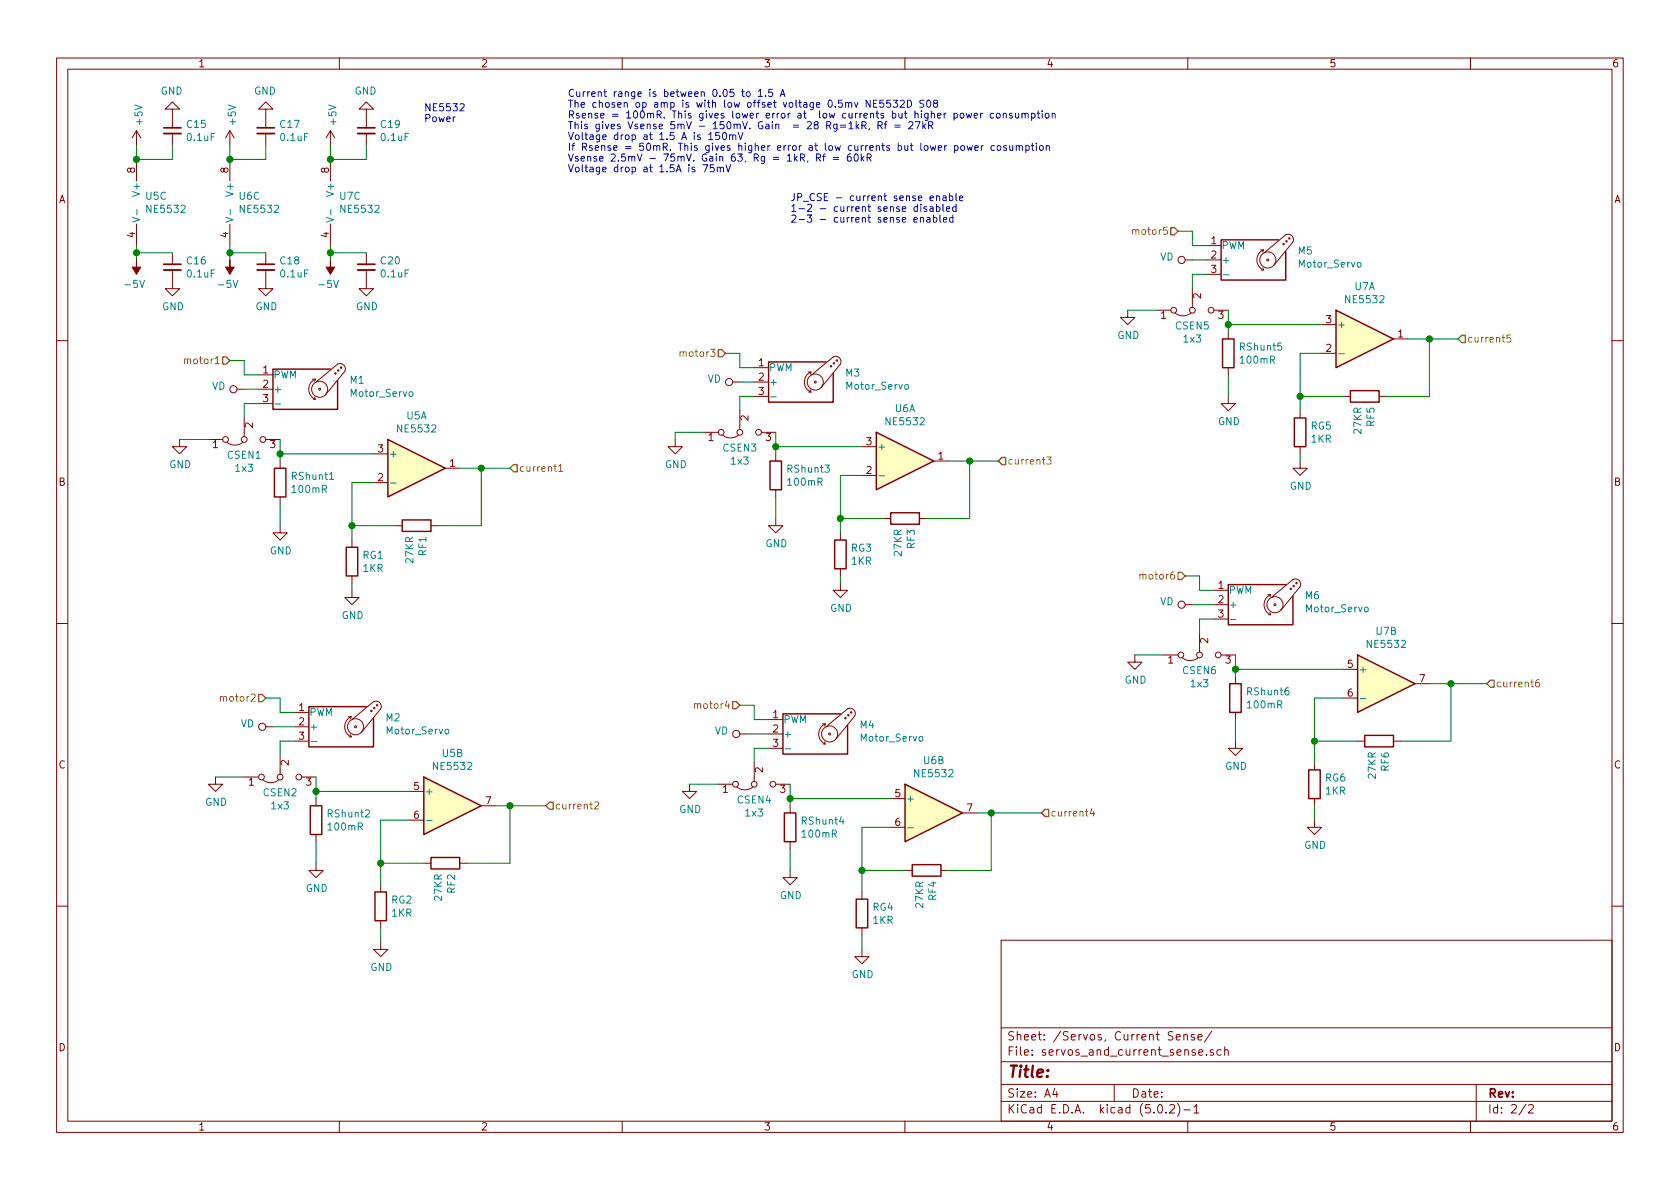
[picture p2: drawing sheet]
EESchema Schematic File Version 4
LIBS:servos_control_schem-cache
EELAYER 26 0
EELAYER END
$Descr A4 11693 8268
encoding utf-8
Sheet 2 2
Title ""
Date ""
Rev ""
Comp ""
Comment1 ""
Comment2 ""
Comment3 ""
Comment4 ""
$EndDescr
$Comp
L Motor:Motor_Servo M1
U 1 1
P 2100 2700
F 0 "M1" H 2431 2765 50  0000 L CNN
F 1 "Motor_Servo" H 2431 2674 50  0000 L CNN
F 2 "Connector_PinHeader_2.54mm:PinHeader_1x03_P2.54mm_Vertical" H 2100 2510 50  0001 C CNN
F 3 "http://forums.parallax.com/uploads/attachments/46831/74481.png" H 2100 2510 50  0001 C CNN
	1    2100 2700
	1    0    0    -1  
$EndComp
$Comp
L Motor:Motor_Servo M2
U 1 1
P 2350 5050
F 0 "M2" H 2681 5115 50  0000 L CNN
F 1 "Motor_Servo" H 2681 5024 50  0000 L CNN
F 2 "Connector_PinHeader_2.54mm:PinHeader_1x03_P2.54mm_Vertical" H 2350 4860 50  0001 C CNN
F 3 "http://forums.parallax.com/uploads/attachments/46831/74481.png" H 2350 4860 50  0001 C CNN
	1    2350 5050
	1    0    0    -1  
$EndComp
Text HLabel 1600 2500 0    50   Input ~ 0
motor1
$Comp
L Device:R RShunt1
U 1 1
P 1950 3350
F 0 "RShunt1" H 2020 3396 50  0000 L CNN
F 1 "100mR" H 2020 3305 50  0000 L CNN
F 2 "Resistor_SMD:R_2512_6332Metric_Pad1.52x3.35mm_HandSolder" V 1880 3350 50  0001 C CNN
F 3 "~" H 1950 3350 50  0001 C CNN
	1    1950 3350
	1    0    0    -1  
$EndComp
$Comp
L Amplifier_Operational:NE5532 U5
U 1 1
P 2900 3250
F 0 "U5" H 2900 3617 50  0000 C CNN
F 1 "NE5532" H 2900 3526 50  0000 C CNN
F 2 "Package_SO:SOIC-8_3.9x4.9mm_P1.27mm" H 2900 3250 50  0001 C CNN
F 3 "http://www.ti.com/lit/ds/symlink/ne5532.pdf" H 2900 3250 50  0001 C CNN
	1    2900 3250
	1    0    0    -1  
$EndComp
$Comp
L Amplifier_Operational:NE5532 U5
U 2 1
P 3150 5600
F 0 "U5" H 3150 5967 50  0000 C CNN
F 1 "NE5532" H 3150 5876 50  0000 C CNN
F 2 "Package_SO:SOIC-8_3.9x4.9mm_P1.27mm" H 3150 5600 50  0001 C CNN
F 3 "http://www.ti.com/lit/ds/symlink/ne5532.pdf" H 3150 5600 50  0001 C CNN
	2    3150 5600
	1    0    0    -1  
$EndComp
$Comp
L Amplifier_Operational:NE5532 U7
U 3 1
P 2400 1400
F 0 "U7" H 2358 1446 50  0000 L CNN
F 1 "NE5532" H 2358 1355 50  0000 L CNN
F 2 "Package_SO:SOIC-8_3.9x4.9mm_P1.27mm" H 2400 1400 50  0001 C CNN
F 3 "http://www.ti.com/lit/ds/symlink/ne5532.pdf" H 2400 1400 50  0001 C CNN
	3    2400 1400
	1    0    0    -1  
$EndComp
$Comp
L power:GND #PWR045
U 1 1
P 1950 3650
F 0 "#PWR045" H 1950 3400 50  0001 C CNN
F 1 "GND" H 1955 3477 50  0000 C CNN
F 2 "" H 1950 3650 50  0001 C CNN
F 3 "" H 1950 3650 50  0001 C CNN
	1    1950 3650
	1    0    0    -1  
$EndComp
$Comp
L power:GND #PWR049
U 1 1
P 2450 4100
F 0 "#PWR049" H 2450 3850 50  0001 C CNN
F 1 "GND" H 2455 3927 50  0000 C CNN
F 2 "" H 2450 4100 50  0001 C CNN
F 3 "" H 2450 4100 50  0001 C CNN
	1    2450 4100
	1    0    0    -1  
$EndComp
$Comp
L Device:R RG1
U 1 1
P 2450 3900
F 0 "RG1" H 2520 3946 50  0000 L CNN
F 1 "1KR" H 2520 3855 50  0000 L CNN
F 2 "Resistor_SMD:R_0805_2012Metric_Pad1.15x1.40mm_HandSolder" V 2380 3900 50  0001 C CNN
F 3 "~" H 2450 3900 50  0001 C CNN
	1    2450 3900
	1    0    0    -1  
$EndComp
Wire Wire Line
	2450 4100 2450 4050
Wire Wire Line
	2450 3350 2600 3350
$Comp
L Device:R RF1
U 1 1
P 2900 3650
F 0 "RF1" H 2970 3696 50  0000 L CNN
F 1 "27KR" H 2970 3605 50  0000 L CNN
F 2 "Resistor_SMD:R_0805_2012Metric_Pad1.15x1.40mm_HandSolder" V 2830 3650 50  0001 C CNN
F 3 "~" H 2900 3650 50  0001 C CNN
	1    2900 3650
	0    1    1    0   
$EndComp
Wire Wire Line
	2750 3650 2450 3650
Text HLabel 3550 3250 2    50   Input ~ 0
current1
Wire Wire Line
	1950 3500 1950 3650
Wire Wire Line
	1800 2700 1700 2700
Text HLabel 1850 4850 0    50   Input ~ 0
motor2
$Comp
L Device:R RShunt2
U 1 1
P 2200 5700
F 0 "RShunt2" H 2270 5746 50  0000 L CNN
F 1 "100mR" H 2270 5655 50  0000 L CNN
F 2 "Resistor_SMD:R_2512_6332Metric_Pad1.52x3.35mm_HandSolder" V 2130 5700 50  0001 C CNN
F 3 "~" H 2200 5700 50  0001 C CNN
	1    2200 5700
	1    0    0    -1  
$EndComp
Wire Wire Line
	1950 5150 2050 5150
$Comp
L Device:R RF2
U 1 1
P 3100 6000
F 0 "RF2" H 3170 6046 50  0000 L CNN
F 1 "27KR" H 3170 5955 50  0000 L CNN
F 2 "Resistor_SMD:R_0805_2012Metric_Pad1.15x1.40mm_HandSolder" V 3030 6000 50  0001 C CNN
F 3 "~" H 3100 6000 50  0001 C CNN
	1    3100 6000
	0    1    1    0   
$EndComp
$Comp
L Device:R RG2
U 1 1
P 2650 6300
F 0 "RG2" H 2720 6346 50  0000 L CNN
F 1 "1KR" H 2720 6255 50  0000 L CNN
F 2 "Resistor_SMD:R_0805_2012Metric_Pad1.15x1.40mm_HandSolder" V 2580 6300 50  0001 C CNN
F 3 "~" H 2650 6300 50  0001 C CNN
	1    2650 6300
	1    0    0    -1  
$EndComp
Wire Wire Line
	2650 5700 2850 5700
$Comp
L power:GND #PWR046
U 1 1
P 2200 6000
F 0 "#PWR046" H 2200 5750 50  0001 C CNN
F 1 "GND" H 2205 5827 50  0000 C CNN
F 2 "" H 2200 6000 50  0001 C CNN
F 3 "" H 2200 6000 50  0001 C CNN
	1    2200 6000
	1    0    0    -1  
$EndComp
Wire Wire Line
	2950 6000 2650 6000
Wire Wire Line
	2650 6000 2650 5700
$Comp
L power:GND #PWR052
U 1 1
P 2650 6550
F 0 "#PWR052" H 2650 6300 50  0001 C CNN
F 1 "GND" H 2655 6377 50  0000 C CNN
F 2 "" H 2650 6550 50  0001 C CNN
F 3 "" H 2650 6550 50  0001 C CNN
	1    2650 6550
	1    0    0    -1  
$EndComp
Text HLabel 3800 5600 2    50   Input ~ 0
current2
Wire Wire Line
	2650 6550 2650 6450
Wire Wire Line
	2650 6150 2650 6000
Connection ~ 2650 6000
Wire Wire Line
	2200 5850 2200 6000
$Comp
L Amplifier_Operational:NE5532 U5
U 3 1
P 1050 1400
F 0 "U5" H 1008 1446 50  0000 L CNN
F 1 "NE5532" H 1008 1355 50  0000 L CNN
F 2 "Package_SO:SOIC-8_3.9x4.9mm_P1.27mm" H 1050 1400 50  0001 C CNN
F 3 "http://www.ti.com/lit/ds/symlink/ne5532.pdf" H 1050 1400 50  0001 C CNN
	3    1050 1400
	1    0    0    -1  
$EndComp
$Comp
L Amplifier_Operational:NE5532 U6
U 3 1
P 1700 1400
F 0 "U6" H 1658 1446 50  0000 L CNN
F 1 "NE5532" H 1658 1355 50  0000 L CNN
F 2 "Package_SO:SOIC-8_3.9x4.9mm_P1.27mm" H 1700 1400 50  0001 C CNN
F 3 "http://www.ti.com/lit/ds/symlink/ne5532.pdf" H 1700 1400 50  0001 C CNN
	3    1700 1400
	1    0    0    -1  
$EndComp
$Comp
L power:+5V #PWR033
U 1 1
P 950 1000
F 0 "#PWR033" H 950 850 50  0001 C CNN
F 1 "+5V" V 965 1128 50  0000 L CNN
F 2 "" H 950 1000 50  0001 C CNN
F 3 "" H 950 1000 50  0001 C CNN
	1    950  1000
	1    0    0    -1  
$EndComp
$Comp
L power:+5V #PWR039
U 1 1
P 1600 1000
F 0 "#PWR039" H 1600 850 50  0001 C CNN
F 1 "+5V" V 1615 1128 50  0000 L CNN
F 2 "" H 1600 1000 50  0001 C CNN
F 3 "" H 1600 1000 50  0001 C CNN
	1    1600 1000
	1    0    0    -1  
$EndComp
$Comp
L power:+5V #PWR047
U 1 1
P 2300 1000
F 0 "#PWR047" H 2300 850 50  0001 C CNN
F 1 "+5V" V 2315 1128 50  0000 L CNN
F 2 "" H 2300 1000 50  0001 C CNN
F 3 "" H 2300 1000 50  0001 C CNN
	1    2300 1000
	1    0    0    -1  
$EndComp
Text Notes 2950 850  0    50   ~ 0
NE5532\nPower
Text Notes 3950 1200 0    50   ~ 0
Current range is between 0.05 to 1.5 A\nThe chosen op amp is with low offset voltage 0.5mv NE5532D S08\nRsense = 100mR. This gives lower error at  low currents but higher power consumption\nThis gives Vsense 5mV - 150mV. Gain  = 28 Rg=1kR, Rf = 27kR\nVoltage drop at 1.5 A is 150mV\nIf Rsense = 50mR. This gives higher error at low currents but lower power cosumption \nVsense 2.5mV - 75mV. Gain 63, Rg = 1kR, Rf = 60kR\nVoltage drop at 1.5A is 75mV
$Comp
L power:VD #PWR041
U 1 1
P 1700 2700
F 0 "#PWR041" H 1700 2550 50  0001 C CNN
F 1 "VD" V 1718 2827 50  0000 L CNN
F 2 "" H 1700 2700 50  0001 C CNN
F 3 "" H 1700 2700 50  0001 C CNN
	1    1700 2700
	0    -1   -1   0   
$EndComp
$Comp
L power:VD #PWR044
U 1 1
P 1900 5050
F 0 "#PWR044" H 1900 4900 50  0001 C CNN
F 1 "VD" V 1918 5177 50  0000 L CNN
F 2 "" H 1900 5050 50  0001 C CNN
F 3 "" H 1900 5050 50  0001 C CNN
	1    1900 5050
	0    -1   -1   0   
$EndComp
$Comp
L Jumper:Jumper_3_Bridged12 CSEN1
U 1 1
P 1700 3050
F 0 "CSEN1" H 1700 3162 50  0000 C CNN
F 1 "1x3" H 1700 3253 50  0000 C CNN
F 2 "Connector_PinHeader_2.54mm:PinHeader_1x03_P2.54mm_Vertical" H 1700 3050 50  0001 C CNN
F 3 "~" H 1700 3050 50  0001 C CNN
	1    1700 3050
	1    0    0    1   
$EndComp
Wire Wire Line
	1600 2500 1700 2500
Wire Wire Line
	1700 2500 1700 2600
Wire Wire Line
	1700 2600 1800 2600
Wire Wire Line
	1800 2800 1700 2800
Wire Wire Line
	1700 2800 1700 2900
$Comp
L power:GND #PWR037
U 1 1
P 1250 3050
F 0 "#PWR037" H 1250 2800 50  0001 C CNN
F 1 "GND" H 1255 2877 50  0000 C CNN
F 2 "" H 1250 3050 50  0001 C CNN
F 3 "" H 1250 3050 50  0001 C CNN
	1    1250 3050
	1    0    0    -1  
$EndComp
Wire Wire Line
	1450 3050 1250 3050
$Comp
L Jumper:Jumper_3_Bridged12 CSEN2
U 1 1
P 1950 5400
F 0 "CSEN2" H 1950 5512 50  0000 C CNN
F 1 "1x3" H 1950 5603 50  0000 C CNN
F 2 "Connector_PinHeader_2.54mm:PinHeader_1x03_P2.54mm_Vertical" H 1950 5400 50  0001 C CNN
F 3 "~" H 1950 5400 50  0001 C CNN
	1    1950 5400
	1    0    0    1   
$EndComp
Wire Wire Line
	1950 5150 1950 5250
$Comp
L power:GND #PWR038
U 1 1
P 1500 5400
F 0 "#PWR038" H 1500 5150 50  0001 C CNN
F 1 "GND" H 1505 5227 50  0000 C CNN
F 2 "" H 1500 5400 50  0001 C CNN
F 3 "" H 1500 5400 50  0001 C CNN
	1    1500 5400
	1    0    0    -1  
$EndComp
Wire Wire Line
	1700 5400 1500 5400
Wire Wire Line
	2200 5400 2200 5500
Wire Wire Line
	1850 4850 1950 4850
Wire Wire Line
	1950 4850 1950 4950
Wire Wire Line
	1950 4950 2050 4950
$Comp
L Motor:Motor_Servo M3
U 1 1
P 5550 2650
F 0 "M3" H 5881 2715 50  0000 L CNN
F 1 "Motor_Servo" H 5881 2624 50  0000 L CNN
F 2 "Connector_PinHeader_2.54mm:PinHeader_1x03_P2.54mm_Vertical" H 5550 2460 50  0001 C CNN
F 3 "http://forums.parallax.com/uploads/attachments/46831/74481.png" H 5550 2460 50  0001 C CNN
	1    5550 2650
	1    0    0    -1  
$EndComp
$Comp
L Motor:Motor_Servo M4
U 1 1
P 5650 5100
F 0 "M4" H 5981 5165 50  0000 L CNN
F 1 "Motor_Servo" H 5981 5074 50  0000 L CNN
F 2 "Connector_PinHeader_2.54mm:PinHeader_1x03_P2.54mm_Vertical" H 5650 4910 50  0001 C CNN
F 3 "http://forums.parallax.com/uploads/attachments/46831/74481.png" H 5650 4910 50  0001 C CNN
	1    5650 5100
	1    0    0    -1  
$EndComp
Text HLabel 5050 2450 0    50   Input ~ 0
motor3
$Comp
L Device:R RShunt3
U 1 1
P 5400 3300
F 0 "RShunt3" H 5470 3346 50  0000 L CNN
F 1 "100mR" H 5470 3255 50  0000 L CNN
F 2 "Resistor_SMD:R_2512_6332Metric_Pad1.52x3.35mm_HandSolder" V 5330 3300 50  0001 C CNN
F 3 "~" H 5400 3300 50  0001 C CNN
	1    5400 3300
	1    0    0    -1  
$EndComp
$Comp
L Amplifier_Operational:NE5532 U6
U 1 1
P 6300 3200
F 0 "U6" H 6300 3567 50  0000 C CNN
F 1 "NE5532" H 6300 3476 50  0000 C CNN
F 2 "Package_SO:SOIC-8_3.9x4.9mm_P1.27mm" H 6300 3200 50  0001 C CNN
F 3 "http://www.ti.com/lit/ds/symlink/ne5532.pdf" H 6300 3200 50  0001 C CNN
	1    6300 3200
	1    0    0    -1  
$EndComp
$Comp
L Amplifier_Operational:NE5532 U6
U 2 1
P 6500 5650
F 0 "U6" H 6500 6017 50  0000 C CNN
F 1 "NE5532" H 6500 5926 50  0000 C CNN
F 2 "Package_SO:SOIC-8_3.9x4.9mm_P1.27mm" H 6500 5650 50  0001 C CNN
F 3 "http://www.ti.com/lit/ds/symlink/ne5532.pdf" H 6500 5650 50  0001 C CNN
	2    6500 5650
	1    0    0    -1  
$EndComp
$Comp
L power:GND #PWR057
U 1 1
P 5400 3600
F 0 "#PWR057" H 5400 3350 50  0001 C CNN
F 1 "GND" H 5405 3427 50  0000 C CNN
F 2 "" H 5400 3600 50  0001 C CNN
F 3 "" H 5400 3600 50  0001 C CNN
	1    5400 3600
	1    0    0    -1  
$EndComp
$Comp
L power:GND #PWR059
U 1 1
P 5850 4050
F 0 "#PWR059" H 5850 3800 50  0001 C CNN
F 1 "GND" H 5855 3877 50  0000 C CNN
F 2 "" H 5850 4050 50  0001 C CNN
F 3 "" H 5850 4050 50  0001 C CNN
	1    5850 4050
	1    0    0    -1  
$EndComp
$Comp
L Device:R RG3
U 1 1
P 5850 3850
F 0 "RG3" H 5920 3896 50  0000 L CNN
F 1 "1KR" H 5920 3805 50  0000 L CNN
F 2 "Resistor_SMD:R_0805_2012Metric_Pad1.15x1.40mm_HandSolder" V 5780 3850 50  0001 C CNN
F 3 "~" H 5850 3850 50  0001 C CNN
	1    5850 3850
	1    0    0    -1  
$EndComp
Wire Wire Line
	5850 4050 5850 4000
Wire Wire Line
	5850 3300 6000 3300
$Comp
L Device:R RF3
U 1 1
P 6300 3600
F 0 "RF3" H 6370 3646 50  0000 L CNN
F 1 "27KR" H 6370 3555 50  0000 L CNN
F 2 "Resistor_SMD:R_0805_2012Metric_Pad1.15x1.40mm_HandSolder" V 6230 3600 50  0001 C CNN
F 3 "~" H 6300 3600 50  0001 C CNN
	1    6300 3600
	0    1    1    0   
$EndComp
Wire Wire Line
	5850 3300 5850 3600
Wire Wire Line
	6150 3600 5850 3600
Connection ~ 5850 3600
Wire Wire Line
	5850 3600 5850 3700
Text HLabel 6950 3200 2    50   Input ~ 0
current3
Wire Wire Line
	5400 3450 5400 3600
Wire Wire Line
	5250 2650 5150 2650
Text HLabel 5150 4900 0    50   Input ~ 0
motor4
$Comp
L Device:R RShunt4
U 1 1
P 5500 5750
F 0 "RShunt4" H 5570 5796 50  0000 L CNN
F 1 "100mR" H 5570 5705 50  0000 L CNN
F 2 "Resistor_SMD:R_2512_6332Metric_Pad1.52x3.35mm_HandSolder" V 5430 5750 50  0001 C CNN
F 3 "~" H 5500 5750 50  0001 C CNN
	1    5500 5750
	1    0    0    -1  
$EndComp
Wire Wire Line
	5200 5100 5350 5100
Wire Wire Line
	5250 5200 5350 5200
$Comp
L Device:R RF4
U 1 1
P 6450 6050
F 0 "RF4" H 6520 6096 50  0000 L CNN
F 1 "27KR" H 6520 6005 50  0000 L CNN
F 2 "Resistor_SMD:R_0805_2012Metric_Pad1.15x1.40mm_HandSolder" V 6380 6050 50  0001 C CNN
F 3 "~" H 6450 6050 50  0001 C CNN
	1    6450 6050
	0    1    1    0   
$EndComp
$Comp
L Device:R RG4
U 1 1
P 6000 6350
F 0 "RG4" H 6070 6396 50  0000 L CNN
F 1 "1KR" H 6070 6305 50  0000 L CNN
F 2 "Resistor_SMD:R_0805_2012Metric_Pad1.15x1.40mm_HandSolder" V 5930 6350 50  0001 C CNN
F 3 "~" H 6000 6350 50  0001 C CNN
	1    6000 6350
	1    0    0    -1  
$EndComp
Wire Wire Line
	6000 5750 6200 5750
$Comp
L power:GND #PWR058
U 1 1
P 5500 6050
F 0 "#PWR058" H 5500 5800 50  0001 C CNN
F 1 "GND" H 5505 5877 50  0000 C CNN
F 2 "" H 5500 6050 50  0001 C CNN
F 3 "" H 5500 6050 50  0001 C CNN
	1    5500 6050
	1    0    0    -1  
$EndComp
Wire Wire Line
	6300 6050 6000 6050
$Comp
L power:GND #PWR060
U 1 1
P 6000 6600
F 0 "#PWR060" H 6000 6350 50  0001 C CNN
F 1 "GND" H 6005 6427 50  0000 C CNN
F 2 "" H 6000 6600 50  0001 C CNN
F 3 "" H 6000 6600 50  0001 C CNN
	1    6000 6600
	1    0    0    -1  
$EndComp
Text HLabel 7250 5650 2    50   Input ~ 0
current4
Wire Wire Line
	6800 5650 6900 5650
Wire Wire Line
	6000 6600 6000 6500
Wire Wire Line
	5500 5900 5500 6050
$Comp
L power:VD #PWR055
U 1 1
P 5150 2650
F 0 "#PWR055" H 5150 2500 50  0001 C CNN
F 1 "VD" V 5168 2777 50  0000 L CNN
F 2 "" H 5150 2650 50  0001 C CNN
F 3 "" H 5150 2650 50  0001 C CNN
	1    5150 2650
	0    -1   -1   0   
$EndComp
$Comp
L power:VD #PWR056
U 1 1
P 5200 5100
F 0 "#PWR056" H 5200 4950 50  0001 C CNN
F 1 "VD" V 5218 5227 50  0000 L CNN
F 2 "" H 5200 5100 50  0001 C CNN
F 3 "" H 5200 5100 50  0001 C CNN
	1    5200 5100
	0    -1   -1   0   
$EndComp
$Comp
L Jumper:Jumper_3_Bridged12 CSEN3
U 1 1
P 5150 3000
F 0 "CSEN3" H 5150 3112 50  0000 C CNN
F 1 "1x3" H 5150 3203 50  0000 C CNN
F 2 "Connector_PinHeader_2.54mm:PinHeader_1x03_P2.54mm_Vertical" H 5150 3000 50  0001 C CNN
F 3 "~" H 5150 3000 50  0001 C CNN
	1    5150 3000
	1    0    0    1   
$EndComp
Wire Wire Line
	6600 3200 6750 3200
Wire Wire Line
	5050 2450 5150 2450
Wire Wire Line
	5150 2450 5150 2550
Wire Wire Line
	5150 2550 5250 2550
Wire Wire Line
	5250 2750 5150 2750
Wire Wire Line
	5150 2750 5150 2850
$Comp
L power:GND #PWR053
U 1 1
P 4700 3050
F 0 "#PWR053" H 4700 2800 50  0001 C CNN
F 1 "GND" H 4705 2877 50  0000 C CNN
F 2 "" H 4700 3050 50  0001 C CNN
F 3 "" H 4700 3050 50  0001 C CNN
	1    4700 3050
	1    0    0    -1  
$EndComp
Wire Wire Line
	4900 3000 4700 3000
Wire Wire Line
	5400 3000 5400 3100
$Comp
L Jumper:Jumper_3_Bridged12 CSEN4
U 1 1
P 5250 5450
F 0 "CSEN4" H 5250 5562 50  0000 C CNN
F 1 "1x3" H 5250 5653 50  0000 C CNN
F 2 "Connector_PinHeader_2.54mm:PinHeader_1x03_P2.54mm_Vertical" H 5250 5450 50  0001 C CNN
F 3 "~" H 5250 5450 50  0001 C CNN
	1    5250 5450
	1    0    0    1   
$EndComp
Wire Wire Line
	5250 5200 5250 5300
$Comp
L power:GND #PWR054
U 1 1
P 4800 5450
F 0 "#PWR054" H 4800 5200 50  0001 C CNN
F 1 "GND" H 4805 5277 50  0000 C CNN
F 2 "" H 4800 5450 50  0001 C CNN
F 3 "" H 4800 5450 50  0001 C CNN
	1    4800 5450
	1    0    0    -1  
$EndComp
Wire Wire Line
	5000 5450 4800 5450
Wire Wire Line
	5500 5450 5500 5550
Wire Wire Line
	5150 4900 5250 4900
Wire Wire Line
	5250 4900 5250 5000
Wire Wire Line
	5250 5000 5350 5000
$Comp
L Motor:Motor_Servo M5
U 1 1
P 8700 1800
F 0 "M5" H 9031 1865 50  0000 L CNN
F 1 "Motor_Servo" H 9031 1774 50  0000 L CNN
F 2 "Connector_PinHeader_2.54mm:PinHeader_1x03_P2.54mm_Vertical" H 8700 1610 50  0001 C CNN
F 3 "http://forums.parallax.com/uploads/attachments/46831/74481.png" H 8700 1610 50  0001 C CNN
	1    8700 1800
	1    0    0    -1  
$EndComp
$Comp
L Motor:Motor_Servo M6
U 1 1
P 8750 4200
F 0 "M6" H 9081 4265 50  0000 L CNN
F 1 "Motor_Servo" H 9081 4174 50  0000 L CNN
F 2 "Connector_PinHeader_2.54mm:PinHeader_1x03_P2.54mm_Vertical" H 8750 4010 50  0001 C CNN
F 3 "http://forums.parallax.com/uploads/attachments/46831/74481.png" H 8750 4010 50  0001 C CNN
	1    8750 4200
	1    0    0    -1  
$EndComp
Text HLabel 8200 1600 0    50   Input ~ 0
motor5
$Comp
L Device:R RShunt5
U 1 1
P 8550 2450
F 0 "RShunt5" H 8620 2496 50  0000 L CNN
F 1 "100mR" H 8620 2405 50  0000 L CNN
F 2 "Resistor_SMD:R_2512_6332Metric_Pad1.52x3.35mm_HandSolder" V 8480 2450 50  0001 C CNN
F 3 "~" H 8550 2450 50  0001 C CNN
	1    8550 2450
	1    0    0    -1  
$EndComp
$Comp
L Amplifier_Operational:NE5532 U7
U 1 1
P 9500 2350
F 0 "U7" H 9500 2717 50  0000 C CNN
F 1 "NE5532" H 9500 2626 50  0000 C CNN
F 2 "Package_SO:SOIC-8_3.9x4.9mm_P1.27mm" H 9500 2350 50  0001 C CNN
F 3 "http://www.ti.com/lit/ds/symlink/ne5532.pdf" H 9500 2350 50  0001 C CNN
	1    9500 2350
	1    0    0    -1  
$EndComp
$Comp
L Amplifier_Operational:NE5532 U7
U 2 1
P 9650 4750
F 0 "U7" H 9650 5117 50  0000 C CNN
F 1 "NE5532" H 9650 5026 50  0000 C CNN
F 2 "Package_SO:SOIC-8_3.9x4.9mm_P1.27mm" H 9650 4750 50  0001 C CNN
F 3 "http://www.ti.com/lit/ds/symlink/ne5532.pdf" H 9650 4750 50  0001 C CNN
	2    9650 4750
	1    0    0    -1  
$EndComp
$Comp
L power:GND #PWR065
U 1 1
P 8550 2750
F 0 "#PWR065" H 8550 2500 50  0001 C CNN
F 1 "GND" H 8555 2577 50  0000 C CNN
F 2 "" H 8550 2750 50  0001 C CNN
F 3 "" H 8550 2750 50  0001 C CNN
	1    8550 2750
	1    0    0    -1  
$EndComp
$Comp
L power:GND #PWR067
U 1 1
P 9050 3200
F 0 "#PWR067" H 9050 2950 50  0001 C CNN
F 1 "GND" H 9055 3027 50  0000 C CNN
F 2 "" H 9050 3200 50  0001 C CNN
F 3 "" H 9050 3200 50  0001 C CNN
	1    9050 3200
	1    0    0    -1  
$EndComp
$Comp
L Device:R RG5
U 1 1
P 9050 3000
F 0 "RG5" H 9120 3046 50  0000 L CNN
F 1 "1KR" H 9120 2955 50  0000 L CNN
F 2 "Resistor_SMD:R_0805_2012Metric_Pad1.15x1.40mm_HandSolder" V 8980 3000 50  0001 C CNN
F 3 "~" H 9050 3000 50  0001 C CNN
	1    9050 3000
	1    0    0    -1  
$EndComp
Wire Wire Line
	9050 3200 9050 3150
Wire Wire Line
	9050 2450 9200 2450
$Comp
L Device:R RF5
U 1 1
P 9500 2750
F 0 "RF5" H 9570 2796 50  0000 L CNN
F 1 "27KR" H 9570 2705 50  0000 L CNN
F 2 "Resistor_SMD:R_0805_2012Metric_Pad1.15x1.40mm_HandSolder" V 9430 2750 50  0001 C CNN
F 3 "~" H 9500 2750 50  0001 C CNN
	1    9500 2750
	0    1    1    0   
$EndComp
Wire Wire Line
	9050 2450 9050 2750
Wire Wire Line
	9350 2750 9050 2750
Connection ~ 9050 2750
Wire Wire Line
	9050 2750 9050 2850
Text HLabel 10150 2350 2    50   Input ~ 0
current5
Wire Wire Line
	8550 2600 8550 2750
Wire Wire Line
	8400 1800 8300 1800
Text HLabel 8250 4000 0    50   Input ~ 0
motor6
$Comp
L Device:R RShunt6
U 1 1
P 8600 4850
F 0 "RShunt6" H 8670 4896 50  0000 L CNN
F 1 "100mR" H 8670 4805 50  0000 L CNN
F 2 "Resistor_SMD:R_2512_6332Metric_Pad1.52x3.35mm_HandSolder" V 8530 4850 50  0001 C CNN
F 3 "~" H 8600 4850 50  0001 C CNN
	1    8600 4850
	1    0    0    -1  
$EndComp
Wire Wire Line
	8300 4200 8450 4200
Wire Wire Line
	8350 4300 8450 4300
$Comp
L Device:R RF6
U 1 1
P 9600 5150
F 0 "RF6" H 9670 5196 50  0000 L CNN
F 1 "27KR" H 9670 5105 50  0000 L CNN
F 2 "Resistor_SMD:R_0805_2012Metric_Pad1.15x1.40mm_HandSolder" V 9530 5150 50  0001 C CNN
F 3 "~" H 9600 5150 50  0001 C CNN
	1    9600 5150
	0    1    1    0   
$EndComp
$Comp
L Device:R RG6
U 1 1
P 9150 5450
F 0 "RG6" H 9220 5496 50  0000 L CNN
F 1 "1KR" H 9220 5405 50  0000 L CNN
F 2 "Resistor_SMD:R_0805_2012Metric_Pad1.15x1.40mm_HandSolder" V 9080 5450 50  0001 C CNN
F 3 "~" H 9150 5450 50  0001 C CNN
	1    9150 5450
	1    0    0    -1  
$EndComp
Wire Wire Line
	9150 4850 9350 4850
$Comp
L power:GND #PWR066
U 1 1
P 8600 5150
F 0 "#PWR066" H 8600 4900 50  0001 C CNN
F 1 "GND" H 8605 4977 50  0000 C CNN
F 2 "" H 8600 5150 50  0001 C CNN
F 3 "" H 8600 5150 50  0001 C CNN
	1    8600 5150
	1    0    0    -1  
$EndComp
Wire Wire Line
	9450 5150 9150 5150
Wire Wire Line
	9150 5150 9150 4850
$Comp
L power:GND #PWR068
U 1 1
P 9150 5700
F 0 "#PWR068" H 9150 5450 50  0001 C CNN
F 1 "GND" H 9155 5527 50  0000 C CNN
F 2 "" H 9150 5700 50  0001 C CNN
F 3 "" H 9150 5700 50  0001 C CNN
	1    9150 5700
	1    0    0    -1  
$EndComp
Text HLabel 10350 4750 2    50   Input ~ 0
current6
Wire Wire Line
	9150 5700 9150 5600
Wire Wire Line
	9150 5300 9150 5150
Connection ~ 9150 5150
Wire Wire Line
	8600 5000 8600 5150
$Comp
L power:VD #PWR063
U 1 1
P 8300 1800
F 0 "#PWR063" H 8300 1650 50  0001 C CNN
F 1 "VD" V 8318 1927 50  0000 L CNN
F 2 "" H 8300 1800 50  0001 C CNN
F 3 "" H 8300 1800 50  0001 C CNN
	1    8300 1800
	0    -1   -1   0   
$EndComp
$Comp
L power:VD #PWR064
U 1 1
P 8300 4200
F 0 "#PWR064" H 8300 4050 50  0001 C CNN
F 1 "VD" V 8318 4327 50  0000 L CNN
F 2 "" H 8300 4200 50  0001 C CNN
F 3 "" H 8300 4200 50  0001 C CNN
	1    8300 4200
	0    -1   -1   0   
$EndComp
$Comp
L Jumper:Jumper_3_Bridged12 CSEN5
U 1 1
P 8300 2150
F 0 "CSEN5" H 8300 2262 50  0000 C CNN
F 1 "1x3" H 8300 2353 50  0000 C CNN
F 2 "Connector_PinHeader_2.54mm:PinHeader_1x03_P2.54mm_Vertical" H 8300 2150 50  0001 C CNN
F 3 "~" H 8300 2150 50  0001 C CNN
	1    8300 2150
	1    0    0    1   
$EndComp
Wire Wire Line
	8200 1600 8300 1600
Wire Wire Line
	8300 1600 8300 1700
Wire Wire Line
	8300 1700 8400 1700
Wire Wire Line
	8400 1900 8300 1900
Wire Wire Line
	8300 1900 8300 2000
$Comp
L power:GND #PWR061
U 1 1
P 7850 2150
F 0 "#PWR061" H 7850 1900 50  0001 C CNN
F 1 "GND" H 7855 1977 50  0000 C CNN
F 2 "" H 7850 2150 50  0001 C CNN
F 3 "" H 7850 2150 50  0001 C CNN
	1    7850 2150
	1    0    0    -1  
$EndComp
Wire Wire Line
	8050 2150 7850 2150
$Comp
L Jumper:Jumper_3_Bridged12 CSEN6
U 1 1
P 8350 4550
F 0 "CSEN6" H 8350 4662 50  0000 C CNN
F 1 "1x3" H 8350 4753 50  0000 C CNN
F 2 "Connector_PinHeader_2.54mm:PinHeader_1x03_P2.54mm_Vertical" H 8350 4550 50  0001 C CNN
F 3 "~" H 8350 4550 50  0001 C CNN
	1    8350 4550
	1    0    0    1   
$EndComp
Wire Wire Line
	8350 4300 8350 4400
$Comp
L power:GND #PWR062
U 1 1
P 7900 4550
F 0 "#PWR062" H 7900 4300 50  0001 C CNN
F 1 "GND" H 7905 4377 50  0000 C CNN
F 2 "" H 7900 4550 50  0001 C CNN
F 3 "" H 7900 4550 50  0001 C CNN
	1    7900 4550
	1    0    0    -1  
$EndComp
Wire Wire Line
	8100 4550 7900 4550
Wire Wire Line
	8600 4550 8600 4650
Wire Wire Line
	8250 4000 8350 4000
Wire Wire Line
	8350 4000 8350 4100
Wire Wire Line
	8350 4100 8450 4100
Text Notes 5500 1550 0    50   ~ 0
JP_CSE - current sense enable\n1-2 - current sense disabled\n2-3 - current sense enabled
Wire Wire Line
	1900 5050 2050 5050
Wire Wire Line
	6750 3600 6750 3200
Wire Wire Line
	6450 3600 6750 3600
Connection ~ 6750 3200
Wire Wire Line
	6750 3200 6950 3200
Wire Wire Line
	6900 6050 6900 5650
Wire Wire Line
	6600 6050 6900 6050
Connection ~ 6900 5650
Wire Wire Line
	6900 5650 7250 5650
Wire Wire Line
	10100 5150 10100 4750
Wire Wire Line
	9750 5150 10100 5150
Wire Wire Line
	10100 4750 10350 4750
Wire Wire Line
	9950 2750 9950 2350
Wire Wire Line
	9650 2750 9950 2750
Wire Wire Line
	9950 2350 10150 2350
Wire Wire Line
	3550 6000 3550 5600
Wire Wire Line
	3250 6000 3550 6000
Wire Wire Line
	3550 5600 3800 5600
Wire Wire Line
	3450 5600 3550 5600
Connection ~ 3550 5600
Wire Wire Line
	9950 4750 10100 4750
Connection ~ 10100 4750
Wire Wire Line
	9800 2350 9950 2350
Connection ~ 9950 2350
Wire Wire Line
	3350 3650 3350 3250
Wire Wire Line
	3050 3650 3350 3650
$Comp
L Device:C_Small C19
U 1 1
P 2550 900
F 0 "C19" H 2642 946 50  0000 L CNN
F 1 "0.1uF" H 2642 855 50  0000 L CNN
F 2 "Capacitor_SMD:C_0805_2012Metric_Pad1.15x1.40mm_HandSolder" H 2550 900 50  0001 C CNN
F 3 "~" H 2550 900 50  0001 C CNN
	1    2550 900 
	1    0    0    -1  
$EndComp
$Comp
L Device:C_Small C17
U 1 1
P 1850 900
F 0 "C17" H 1942 946 50  0000 L CNN
F 1 "0.1uF" H 1942 855 50  0000 L CNN
F 2 "Capacitor_SMD:C_0805_2012Metric_Pad1.15x1.40mm_HandSolder" H 1850 900 50  0001 C CNN
F 3 "~" H 1850 900 50  0001 C CNN
	1    1850 900 
	1    0    0    -1  
$EndComp
$Comp
L Device:C_Small C15
U 1 1
P 1200 900
F 0 "C15" H 1292 946 50  0000 L CNN
F 1 "0.1uF" H 1292 855 50  0000 L CNN
F 2 "Capacitor_SMD:C_0805_2012Metric_Pad1.15x1.40mm_HandSolder" H 1200 900 50  0001 C CNN
F 3 "~" H 1200 900 50  0001 C CNN
	1    1200 900 
	1    0    0    -1  
$EndComp
Wire Wire Line
	950  1000 950  1100
Wire Wire Line
	950  1800 950  1750
Wire Wire Line
	2300 1700 2300 1750
Wire Wire Line
	1600 1800 1600 1750
Wire Wire Line
	1600 1100 1600 1000
Wire Wire Line
	2300 1100 2300 1000
Wire Wire Line
	950  1100 1200 1100
Wire Wire Line
	1200 1100 1200 1000
Connection ~ 950  1100
Wire Wire Line
	1600 1100 1850 1100
Wire Wire Line
	1850 1100 1850 1000
Connection ~ 1600 1100
Wire Wire Line
	2300 1100 2550 1100
Wire Wire Line
	2550 1100 2550 1000
Connection ~ 2300 1100
$Comp
L power:GND #PWR050
U 1 1
P 2550 800
F 0 "#PWR050" H 2550 550 50  0001 C CNN
F 1 "GND" H 2555 627 50  0000 C CNN
F 2 "" H 2550 800 50  0001 C CNN
F 3 "" H 2550 800 50  0001 C CNN
	1    2550 800 
	-1   0    0    1   
$EndComp
$Comp
L power:GND #PWR042
U 1 1
P 1850 800
F 0 "#PWR042" H 1850 550 50  0001 C CNN
F 1 "GND" H 1855 627 50  0000 C CNN
F 2 "" H 1850 800 50  0001 C CNN
F 3 "" H 1850 800 50  0001 C CNN
	1    1850 800 
	-1   0    0    1   
$EndComp
$Comp
L power:GND #PWR035
U 1 1
P 1200 800
F 0 "#PWR035" H 1200 550 50  0001 C CNN
F 1 "GND" H 1205 627 50  0000 C CNN
F 2 "" H 1200 800 50  0001 C CNN
F 3 "" H 1200 800 50  0001 C CNN
	1    1200 800 
	-1   0    0    1   
$EndComp
Wire Wire Line
	4700 3000 4700 3050
Connection ~ 3350 3250
Wire Wire Line
	3200 3250 3350 3250
Wire Wire Line
	3350 3250 3550 3250
Connection ~ 2450 3650
Wire Wire Line
	2450 3650 2450 3750
Wire Wire Line
	2450 3350 2450 3650
Wire Wire Line
	1950 3050 1950 3150
Wire Wire Line
	1950 3150 2600 3150
Connection ~ 1950 3150
Wire Wire Line
	1950 3150 1950 3200
Wire Wire Line
	6000 3100 5400 3100
Connection ~ 5400 3100
Wire Wire Line
	5400 3100 5400 3150
Wire Wire Line
	9200 2250 8550 2250
Wire Wire Line
	8550 2150 8550 2250
Connection ~ 8550 2250
Wire Wire Line
	8550 2250 8550 2300
Wire Wire Line
	2850 5500 2200 5500
Connection ~ 2200 5500
Wire Wire Line
	2200 5500 2200 5550
Connection ~ 6000 6050
Wire Wire Line
	6000 6200 6000 6050
Wire Wire Line
	6000 6050 6000 5750
Wire Wire Line
	6200 5550 5500 5550
Connection ~ 5500 5550
Wire Wire Line
	5500 5550 5500 5600
Wire Wire Line
	9350 4650 8600 4650
Connection ~ 8600 4650
Wire Wire Line
	8600 4650 8600 4700
$Comp
L power:-5V #PWR040
U 1 1
P 1600 1800
F 0 "#PWR040" H 1600 1900 50  0001 C CNN
F 1 "-5V" H 1615 1973 50  0000 C CNN
F 2 "" H 1600 1800 50  0001 C CNN
F 3 "" H 1600 1800 50  0001 C CNN
	1    1600 1800
	-1   0    0    1   
$EndComp
$Comp
L power:-5V #PWR034
U 1 1
P 950 1800
F 0 "#PWR034" H 950 1900 50  0001 C CNN
F 1 "-5V" H 965 1973 50  0000 C CNN
F 2 "" H 950 1800 50  0001 C CNN
F 3 "" H 950 1800 50  0001 C CNN
	1    950  1800
	-1   0    0    1   
$EndComp
$Comp
L power:-5V #PWR048
U 1 1
P 2300 1800
F 0 "#PWR048" H 2300 1900 50  0001 C CNN
F 1 "-5V" H 2315 1973 50  0000 C CNN
F 2 "" H 2300 1800 50  0001 C CNN
F 3 "" H 2300 1800 50  0001 C CNN
	1    2300 1800
	-1   0    0    1   
$EndComp
$Comp
L Device:C_Small C16
U 1 1
P 1200 1850
F 0 "C16" H 1292 1896 50  0000 L CNN
F 1 "0.1uF" H 1292 1805 50  0000 L CNN
F 2 "Capacitor_SMD:C_0805_2012Metric_Pad1.15x1.40mm_HandSolder" H 1200 1850 50  0001 C CNN
F 3 "~" H 1200 1850 50  0001 C CNN
	1    1200 1850
	1    0    0    -1  
$EndComp
$Comp
L Device:C_Small C18
U 1 1
P 1850 1850
F 0 "C18" H 1942 1896 50  0000 L CNN
F 1 "0.1uF" H 1942 1805 50  0000 L CNN
F 2 "Capacitor_SMD:C_0805_2012Metric_Pad1.15x1.40mm_HandSolder" H 1850 1850 50  0001 C CNN
F 3 "~" H 1850 1850 50  0001 C CNN
	1    1850 1850
	1    0    0    -1  
$EndComp
$Comp
L Device:C_Small C20
U 1 1
P 2550 1850
F 0 "C20" H 2642 1896 50  0000 L CNN
F 1 "0.1uF" H 2642 1805 50  0000 L CNN
F 2 "Capacitor_SMD:C_0805_2012Metric_Pad1.15x1.40mm_HandSolder" H 2550 1850 50  0001 C CNN
F 3 "~" H 2550 1850 50  0001 C CNN
	1    2550 1850
	1    0    0    -1  
$EndComp
$Comp
L power:GND #PWR036
U 1 1
P 1200 1950
F 0 "#PWR036" H 1200 1700 50  0001 C CNN
F 1 "GND" H 1205 1777 50  0000 C CNN
F 2 "" H 1200 1950 50  0001 C CNN
F 3 "" H 1200 1950 50  0001 C CNN
	1    1200 1950
	1    0    0    -1  
$EndComp
$Comp
L power:GND #PWR043
U 1 1
P 1850 1950
F 0 "#PWR043" H 1850 1700 50  0001 C CNN
F 1 "GND" H 1855 1777 50  0000 C CNN
F 2 "" H 1850 1950 50  0001 C CNN
F 3 "" H 1850 1950 50  0001 C CNN
	1    1850 1950
	1    0    0    -1  
$EndComp
$Comp
L power:GND #PWR051
U 1 1
P 2550 1950
F 0 "#PWR051" H 2550 1700 50  0001 C CNN
F 1 "GND" H 2555 1777 50  0000 C CNN
F 2 "" H 2550 1950 50  0001 C CNN
F 3 "" H 2550 1950 50  0001 C CNN
	1    2550 1950
	1    0    0    -1  
$EndComp
Wire Wire Line
	2550 1750 2300 1750
Connection ~ 2300 1750
Wire Wire Line
	2300 1750 2300 1800
Wire Wire Line
	1850 1750 1600 1750
Connection ~ 1600 1750
Wire Wire Line
	1600 1750 1600 1700
Wire Wire Line
	1200 1750 950  1750
Connection ~ 950  1750
Wire Wire Line
	950  1750 950  1700
$EndSCHEMATC
